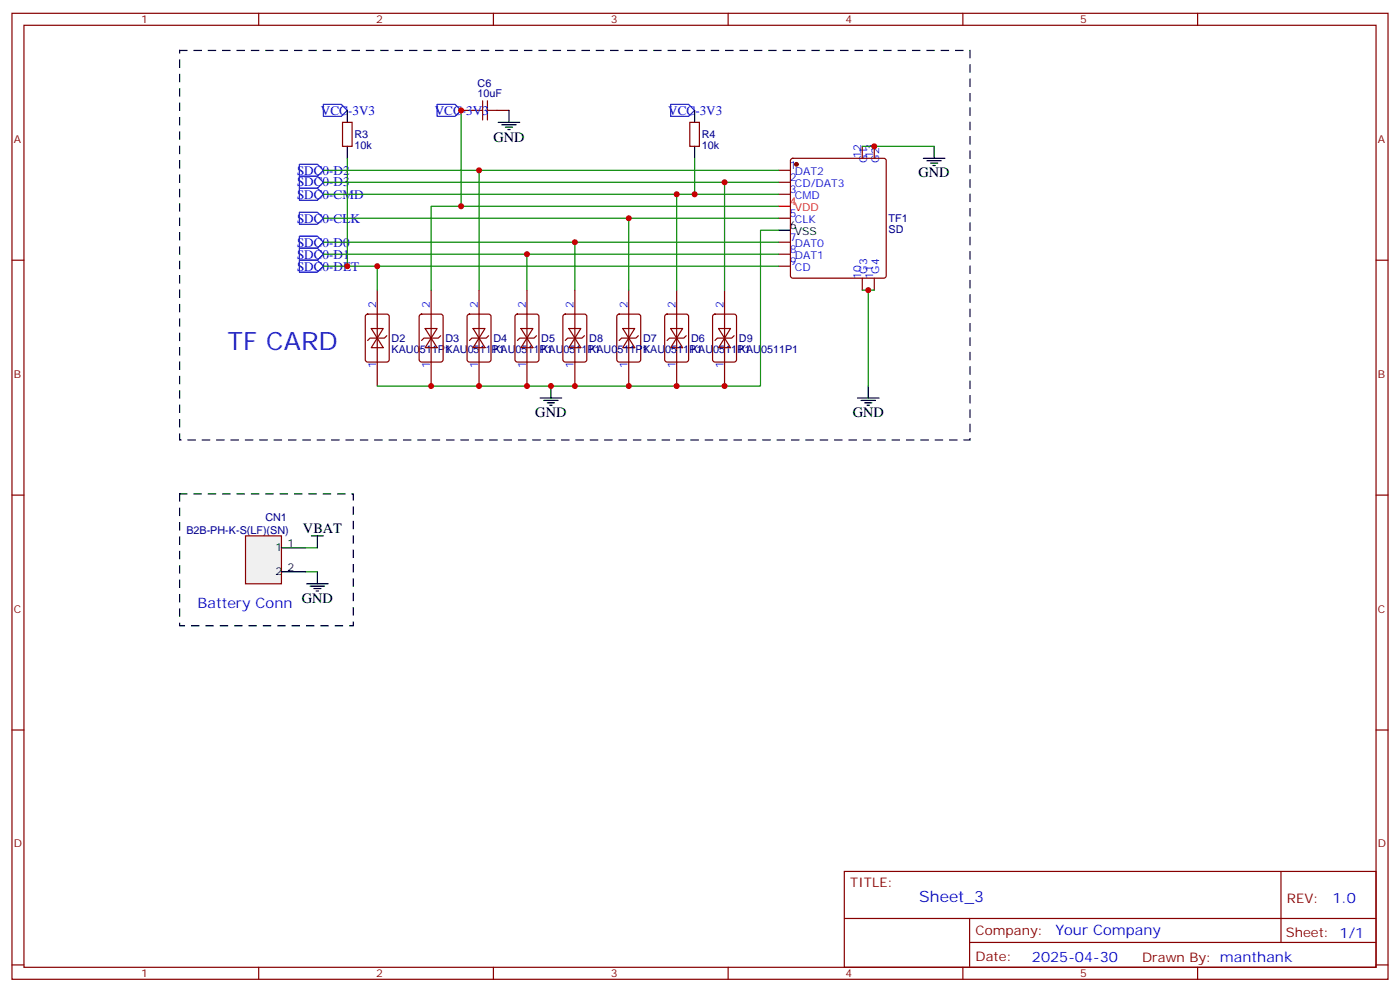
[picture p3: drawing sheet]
<svg xmlns="http://www.w3.org/2000/svg" width="412mm" height="292mm" viewBox="0 0 412 292" stroke-linecap="round" stroke-linejoin="round" font-family="sans-serif">
<g fill="none" stroke="#870000" stroke-width=".35">
<path d="M3.5 3.9h405.4v284.4h-405.4zM7.1 7.4h398.2v277.3h-398.2zM76.2 3.9v3.5M145.3 3.9v3.5M214.5 3.9v3.5M283.6 3.9v3.5M352.8 3.9v3.5M100.9 36h2.8v7.1h-2.8zM135.8 32.5h3.5M146.4 32.5h3.5M203.2 36h2.8v7.1h-2.8zM229.3 57.2h3.5"/>
<path d="M229.3 53.7h3.5M229.3 50.1h3.5M233.1 46.8l.4-.2h26.8l.5 .2 .3 .5v33.9l-.3 .5-.5 .2h-26.8l-.5-.3-.2-.4v-33.9zM254 43.1v3.5M257.5 43.1v3.5M3.5 76.6h3.6M229.3 78.4h3.5M229.3 74.8h3.5M229.3 71.3h3.5M229.3 64.2h3.5M405.3 76.6h3.6M107.8 92.7l.5-.2h5.6l.7 .4 .1 13-.5 .6-5.9 .1-.6-.5-.1-12.9z"/>
<path d="M109.4 96.7h3.5l-1.8 2.8zM111.1 99.5l1.8 2.8h-3.5zM111.1 85.4v28.2M113.9 98.8l-.7 .7h-4.2l-.7 .7M123.7 92.7l.5-.2h5.6l.7 .4v13l-.4 .6-5.9 .1-.7-.5v-12.9zM125.2 96.7h3.6l-1.8 2.8zM127 99.5l1.8 2.8h-3.6zM127 85.4v28.2M129.8 98.8l-.7 .7h-4.2l-.7 .7M137.8 92.7l.5-.2h5.6l.7 .4v13l-.4 .6-5.9 .1-.7-.5v-12.9zM139.3 96.7h3.6l-1.8 2.8zM141.1 99.5l1.8 2.8h-3.6z"/>
<path d="M141.1 85.4v28.2M143.9 98.8l-.7 .7h-4.2l-.7 .7M151.9 92.7l.5-.2h5.6l.7 .4v13l-.4 .6-5.9 .1-.7-.5v-12.9zM153.5 96.7h3.5l-1.8 2.8zM155.2 99.5l1.8 2.8h-3.5zM155.2 85.4v28.2M158 98.8l-.7 .7h-4.2l-.7 .7M166 92.7l.5-.2h5.7l.6 .4 .1 13-.5 .6-5.9 .1-.6-.5-.1-12.9zM167.6 96.7h3.5l-1.8 2.8zM169.3 99.5l1.8 2.8h-3.5zM169.3 85.4v28.2M172.2 98.8l-.8 .7h-4.2l-.7 .7"/>
<path d="M181.9 92.7l.5-.2h5.6l.7 .4v13l-.4 .6-5.9 .1-.7-.5v-12.9zM183.4 96.7h3.6l-1.8 2.8zM185.2 99.5l1.8 2.8h-3.6zM185.2 85.4v28.2M188 98.8l-.7 .7h-4.2l-.7 .7M196 92.7l.5-.2h5.6l.7 .4v13l-.4 .6-5.9 .1-.7-.5v-12.9zM197.6 96.7h3.5l-1.8 2.8zM199.3 99.5l1.8 2.8h-3.5zM199.3 85.4v28.2M202.1 98.8l-.7 .7h-4.2l-.7 .7M210.1 92.7l.5-.2h5.7l.6 .4 .1 13-.5 .6-5.9 .1-.6-.5-.1-12.9zM211.7 96.7h3.5l-1.8 2.8z"/>
<path d="M213.4 99.5l1.8 2.8h-3.5zM213.4 85.4v28.2M216.3 98.8l-.8 .7h-4.2l-.7 .7M254 81.9v3.5M257.5 81.9v3.5M3.5 145.7h3.6M405.3 145.7h3.6M3.5 214.9h3.6M405.3 214.9h3.6M248.7 256.5h156.6v28.2h-156.6zM377.3 256.5v20.9M248.7 270.4h156.5"/>
<path d="M285.6 277.4h119.6M285.6 270.4v14.1M3.5 284h3.6M76.2 284.7v3.6M145.3 284.7v3.6M214.5 284.7v3.6M283.6 284.7v3.6M352.8 284.7v3.6M405.3 284h3.6"/>
</g>
<g fill="none" stroke="#000" stroke-width=".35">
<path d="M102.3 32.5v3.5M146.8 36h6.3M147.8 36.7h4.2M148.9 37.4h2.1M149.6 38.1h.7M149.9 32.5v3.5M204.6 32.5v3.5M102.3 43.1v3.5M204.6 43.1v3.5M272 46.6h6.3M273 47.3h4.3M274.1 48h2.1"/>
<path d="M274.8 48.7h.7M275.2 43.1v3.5M229.3 67.8h3.5M159.1 117.2h6.4M160.2 117.9h4.2M161.2 118.6h2.1M161.9 119.3h.7M162.3 113.6v3.6M252.6 117.2h6.3M253.6 117.9h4.3M254.7 118.6h2.1M255.4 119.3h.7"/>
<path d="M255.8 113.6v3.6M91.7 157.7h3.5M93.5 157.7v3.6M90.3 171.8h6.4M91.4 172.5h4.2M92.4 173.2h2.1M93.1 174h.7M93.5 168.3v3.5"/>
</g>
<path d="M229.3 60.7h3.5" fill="none" stroke="#f00" stroke-width=".35"/>
<circle cx="234.6" cy="48.4" r=".53" fill="#870000" stroke="#870000" stroke-width=".35"/>
<path d="M95.2 30.7h5.3l1.8 1.8-1.8 1.8h-5.3zM128.8 30.7h5.3l1.7 1.8-1.7 1.8h-5.3zM197.6 30.7h5.2l1.8 1.8-1.8 1.8h-5.2zM88.2 48.4h5.3l1.7 1.7-1.7 1.8h-5.3zM88.2 51.9h5.3l1.7 1.8-1.7 1.7h-5.3zM88.2 55.4h5.3l1.7 1.8-1.7 1.7h-5.3zM88.2 62.5h5.3l1.7 1.7-1.7 1.8h-5.3zM88.2 69.5h5.3l1.7 1.8-1.7 1.8h-5.3zM88.2 76.6h5.3l1.7 1.8-1.7 1.7h-5.3zM88.2 73.1h5.3l1.7 1.7-1.7 1.8h-5.3z" fill="none" stroke="#00f" stroke-width=".35"/>
<g fill="none" stroke="#008700" stroke-width=".35">
<path d="M135.8 32.5v28.2h93.5M95.2 57.2h134.1M95.2 53.7h134.1M95.2 50.1h134.1M102.3 46.6v31.8M141.1 50.1v35.3M199.3 57.2v28.2M204.6 46.6v10.6M213.4 53.7v31.7M254 43.1h21.2M95.2 78.4h134.1M95.2 74.8h134.1"/>
<path d="M95.2 71.3h134.1M95.2 64.2h134.1M111.1 78.4v7M135.8 60.7h-8.8v24.7M155.2 74.8v10.6M169.3 71.3v14.1M185.2 64.2v21.2M229.3 67.8h-5.3v45.8h-112.9M254 85.4h3.5M255.8 85.4v28.2M90 168.3h3.5M90 161.3h3.5"/>
</g>
<path d="M139.3 32.5h2.9M142.2 29.7v5.6M143.6 32.5h2.8M143.6 29.7v5.6" fill="none" stroke="#a10000" stroke-width=".35"/>
<path d="M52.9 14.9h232.9v114.6h-232.9zM52.9 145.4h51.2v38.8h-51.2z" fill="none" stroke="#000" stroke-width=".35" stroke-dasharray="2.1 2.1"/>
<path d="M72.3 157.7h10.6v14.1h-10.6z" fill="#f0f0f0" stroke="#870000" stroke-width=".35"/>
<path d="M82.9 161.3h7.1M82.9 168.3h7.1" fill="none" stroke="#000" stroke-width=".35"/>
<g fill="#c00">
<circle cx="127" cy="113.6" r=".88"/>
<circle cx="141.1" cy="113.6" r=".88"/>
<circle cx="155.2" cy="113.6" r=".88"/>
<circle cx="169.3" cy="113.6" r=".88"/>
<circle cx="199.3" cy="113.6" r=".88"/>
<circle cx="185.2" cy="113.6" r=".88"/>
<circle cx="162.3" cy="113.6" r=".88"/>
<circle cx="255.8" cy="85.4" r=".88"/>
<circle cx="257.5" cy="43.1" r=".88"/>
<circle cx="102.3" cy="78.4" r=".88"/>
<circle cx="135.8" cy="32.5" r=".88"/>
<circle cx="204.6" cy="57.2" r=".88"/>
<circle cx="213.4" cy="113.6" r=".88"/>
<circle cx="213.4" cy="53.7" r=".88"/>
<circle cx="199.3" cy="57.2" r=".88"/>
<circle cx="185.2" cy="64.2" r=".88"/>
<circle cx="169.3" cy="71.3" r=".88"/>
<circle cx="155.2" cy="74.8" r=".88"/>
<circle cx="111.1" cy="78.4" r=".88"/>
<circle cx="135.8" cy="60.7" r=".88"/>
<circle cx="141.1" cy="50.1" r=".88"/>
</g>
<text font-size="7.4" fill="#00f" x="67" y="103">TF CARD</text>
<text font-size="4.6" fill="#00f" x="270.8" y="265.5">Sheet_3</text>
<g font-size="4.2">
<text x="145.3" y="41.7">GND</text>
<text x="270.6" y="52.2">GND</text>
<text x="157.7" y="122.8">GND</text>
<text x="251.2" y="122.8">GND</text>
<text x="89.3" y="157">VBAT</text>
<text x="88.9" y="177.5">GND</text>
</g>
<g font-size="4.2" fill="#00f">
<text x="58.2" y="178.9">Battery Conn</text>
<text x="392.5" y="265.8">1.0</text>
<text x="310.9" y="275.3">Your Company</text>
<text x="304" y="283.1">2025-04-30</text>
</g>
<g font-size="3.9" fill="#00f">
<text x="94.5" y="33.8">VCC-3V3</text>
<text x="128.1" y="33.8">VCC-3V3</text>
<text x="196.8" y="33.8">VCC-3V3</text>
<text x="87.5" y="51.4">SDC0-D2</text>
<text x="87.5" y="54.8">SDC0-D3</text>
<text x="87.5" y="58.5">SDC0-CMD</text>
<text x="87.5" y="65.5">SDC0-CLK</text>
<text x="87.5" y="72.6">SDC0-D0</text>
<text x="87.5" y="76.1">SDC0-D1</text>
<text x="87.5" y="79.6">SDC0-DET</text>
</g>
<g font-size="3.9" fill="#800">
<text x="250.5" y="261.1">TITLE:</text>
<text x="379.1" y="265.8">REV:</text>
<text x="287.4" y="275.3">Company:</text>
<text x="378.7" y="275.9">Sheet: 1/1</text>
<text x="287.4" y="283">Date:</text>
<text x="336.4" y="283.1">Drawn By: manthank</text>
</g>
<g font-size="3.2" fill="#800">
<text x="41.6" y="6.9">1</text>
<text x="110.8" y="6.9">2</text>
<text x="179.9" y="6.9">3</text>
<text x="249.1" y="6.9">4</text>
<text x="318.2" y="6.9">5</text>
<text x="4.1" y="42">A</text>
<text x="405.9" y="42">A</text>
<text x="4.1" y="111.2">B</text>
<text x="405.9" y="111.2">B</text>
<text x="4.1" y="180.3">C</text>
<text x="405.9" y="180.3">C</text>
<text x="4.1" y="249.4">D</text>
<text x="405.9" y="249.4">D</text>
<text x="41.6" y="287.7">1</text>
<text x="110.8" y="287.7">2</text>
<text x="179.9" y="287.7">3</text>
<text x="249.1" y="287.7">4</text>
<text x="318.2" y="287.7">5</text>
</g>
<g font-size="3.2" fill="#000080">
<text x="140.7" y="28.6">10uF</text>
<text x="140.7" y="25.6">C6</text>
<text x="104.4" y="40.8">R3</text>
<text x="206.7" y="40.8">R4</text>
<text x="104.4" y="43.8">10k</text>
<text x="206.7" y="43.8">10k</text>
<text x="261.8" y="65.4">TF1</text>
<text x="261.8" y="68.5">SD</text>
<text x="115.4" y="100.8">D2</text>
<text x="131.2" y="100.8">D3</text>
<text x="145.3" y="100.8">D4</text>
<text x="159.5" y="100.8">D5</text>
<text x="173.6" y="100.8">D8</text>
<text x="189.4" y="100.8">D7</text>
<text x="203.6" y="100.8">D6</text>
<text x="217.7" y="100.8">D9</text>
<text x="115.4" y="103.8">KAU0511P1</text>
<text x="131.2" y="103.8">KAU0511P1</text>
<text x="145.3" y="103.8">KAU0511P1</text>
<text x="159.5" y="103.8">KAU0511P1</text>
<text x="173.6" y="103.8">KAU0511P1</text>
<text x="189.4" y="103.8">KAU0511P1</text>
<text x="203.6" y="103.8">KAU0511P1</text>
<text x="217.7" y="103.8">KAU0511P1</text>
<text x="78.2" y="153.2">CN1</text>
<text x="54.9" y="157.1">B2B-PH-K-S(LF)(SN)</text>
</g>
<g font-size="3.2" fill="#00f">
<text x="253.6" y="46.4" transform="rotate(-90 253.6 46.4)">12</text>
<text x="255.4" y="47.9" transform="rotate(-90 255.4 47.9)">G1</text>
<text x="257.2" y="46.4" transform="rotate(-90 257.2 46.4)">13</text>
<text x="258.9" y="47.9" transform="rotate(-90 258.9 47.9)">G2</text>
<text x="232.7" y="53.3">2</text>
<text x="232.7" y="49.8">1</text>
<text x="234.1" y="51.5">DAT2</text>
<text x="232.7" y="56.8">3</text>
<text x="234.1" y="58.6">CMD</text>
<text x="234.1" y="55.1">CD/DAT3</text>
<text x="232.7" y="63.9">5</text>
<text x="234.1" y="65.7">CLK</text>
<text x="232.7" y="70.9">7</text>
<text x="232.7" y="78">9</text>
<text x="232.7" y="74.5">8</text>
<text x="234.1" y="76.2">DAT1</text>
<text x="234.1" y="72.7">DAT0</text>
<text x="234.1" y="79.8">CD</text>
<text x="253.6" y="82.1" transform="rotate(-90 253.6 82.1)">10</text>
<text x="255.4" y="80.6" transform="rotate(-90 255.4 80.6)">G3</text>
<text x="257.2" y="82.1" transform="rotate(-90 257.2 82.1)">11</text>
<text x="258.9" y="80.6" transform="rotate(-90 258.9 80.6)">G4</text>
<text x="110.8" y="90.7" transform="rotate(-90 110.8 90.7)">2</text>
<text x="126.6" y="90.7" transform="rotate(-90 126.6 90.7)">2</text>
<text x="140.8" y="90.7" transform="rotate(-90 140.8 90.7)">2</text>
<text x="154.9" y="90.7" transform="rotate(-90 154.9 90.7)">2</text>
<text x="169" y="90.7" transform="rotate(-90 169 90.7)">2</text>
<text x="184.9" y="90.7" transform="rotate(-90 184.9 90.7)">2</text>
<text x="199" y="90.7" transform="rotate(-90 199 90.7)">2</text>
<text x="213.1" y="90.7" transform="rotate(-90 213.1 90.7)">2</text>
<text x="110.8" y="108.3" transform="rotate(-90 110.8 108.3)">1</text>
<text x="126.6" y="108.3" transform="rotate(-90 126.6 108.3)">1</text>
<text x="140.8" y="108.3" transform="rotate(-90 140.8 108.3)">1</text>
<text x="154.9" y="108.3" transform="rotate(-90 154.9 108.3)">1</text>
<text x="169" y="108.3" transform="rotate(-90 169 108.3)">1</text>
<text x="184.9" y="108.3" transform="rotate(-90 184.9 108.3)">1</text>
<text x="199" y="108.3" transform="rotate(-90 199 108.3)">1</text>
<text x="213.1" y="108.3" transform="rotate(-90 213.1 108.3)">1</text>
</g>
<g font-size="3.2" fill="#f00">
<text x="232.7" y="60.4">4</text>
<text x="234.1" y="62.1">VDD</text>
</g>
<g font-size="3.2">
<text x="232.7" y="67.4">6</text>
<text x="234.1" y="69.2">VSS</text>
<text x="84.7" y="160.9">1</text>
<text x="81.1" y="162.3">1</text>
<text x="84.7" y="168">2</text>
<text x="81.1" y="169.4">2</text>
</g>
</svg>
